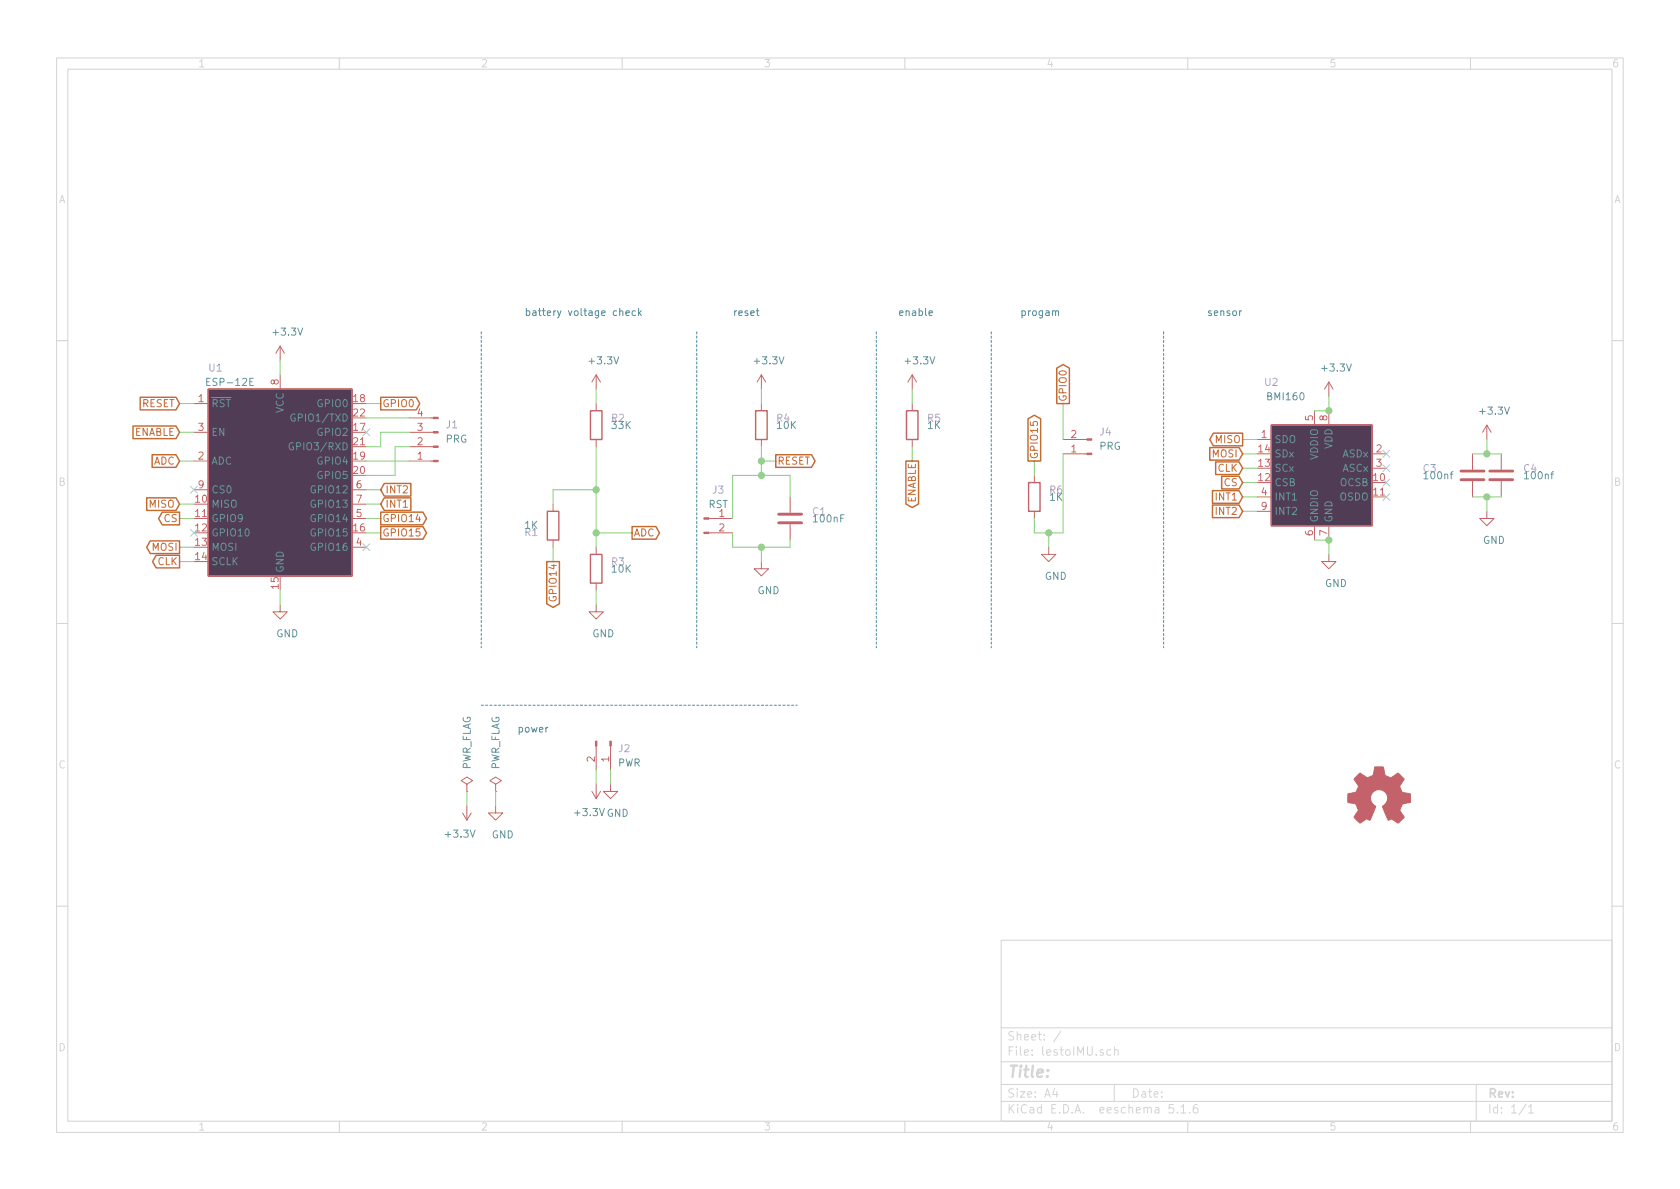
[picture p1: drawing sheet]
EESchema Schematic File Version 4
EELAYER 30 0
EELAYER END
$Descr A4 11693 8268
encoding utf-8
Sheet 1 1
Title ""
Date ""
Rev ""
Comp ""
Comment1 ""
Comment2 ""
Comment3 ""
Comment4 ""
$EndDescr
$Comp
L Device:R R5
U 1 1
P 6350 2950
F 0 "R5" H 6450 3000 50  0000 L CNN
F 1 "1K" H 6450 2950 50  0000 L CNN
F 2 "Resistor_SMD:R_0402_1005Metric" V 6280 2950 50  0001 C CNN
F 3 "~" H 6350 2950 50  0001 C CNN
	1    6350 2950
	1    0    0    -1  
$EndComp
$Comp
L Device:R R4
U 1 1
P 5300 2950
F 0 "R4" H 5400 3000 50  0000 L CNN
F 1 "10K" H 5400 2950 50  0000 L CNN
F 2 "Resistor_SMD:R_0402_1005Metric" V 5230 2950 50  0001 C CNN
F 3 "~" H 5300 2950 50  0001 C CNN
	1    5300 2950
	1    0    0    -1  
$EndComp
Wire Wire Line
	5500 3300 5500 3450
Wire Wire Line
	5500 3800 5500 3750
$Comp
L power:GND #PWR0101
U 1 1
P 1950 4200
F 0 "#PWR0101" H 1950 3950 50  0001 C CNN
F 1 "GND" H 2000 4000 50  0000 C CNN
F 2 "" H 1950 4200 50  0001 C CNN
F 3 "" H 1950 4200 50  0001 C CNN
	1    1950 4200
	1    0    0    -1  
$EndComp
$Comp
L power:+3.3V #PWR0102
U 1 1
P 1950 2500
F 0 "#PWR0102" H 1950 2350 50  0001 C CNN
F 1 "+3.3V" H 2000 2700 50  0000 C CNN
F 2 "" H 1950 2500 50  0001 C CNN
F 3 "" H 1950 2500 50  0001 C CNN
	1    1950 2500
	1    0    0    -1  
$EndComp
$Comp
L Device:R R6
U 1 1
P 7200 3450
F 0 "R6" H 7300 3500 50  0000 L CNN
F 1 "1K" H 7300 3450 50  0000 L CNN
F 2 "Resistor_SMD:R_0402_1005Metric" V 7130 3450 50  0001 C CNN
F 3 "~" H 7200 3450 50  0001 C CNN
	1    7200 3450
	1    0    0    -1  
$EndComp
Wire Wire Line
	7200 3600 7200 3700
Wire Wire Line
	2650 3100 2650 3000
Wire Wire Line
	2650 3000 2850 3000
Wire Wire Line
	2750 3300 2750 3100
Wire Wire Line
	2750 3100 2850 3100
$Comp
L Connector:Conn_01x04_Male J1
U 1 1
P 3050 3100
F 0 "J1" H 3000 2950 50  0000 R CNN
F 1 "PRG" H 3000 3050 50  0000 R CNN
F 2 "Connector_PinHeader_1.00mm:PinHeader_1x04_P1.00mm_Vertical" H 3050 3100 50  0001 C CNN
F 3 "~" H 3050 3100 50  0001 C CNN
	1    3050 3100
	-1   0    0    1   
$EndComp
$Comp
L Device:R R2
U 1 1
P 4150 2950
F 0 "R2" H 4250 3000 50  0000 L CNN
F 1 "33K" H 4250 2950 50  0000 L CNN
F 2 "Resistor_SMD:R_0402_1005Metric" V 4080 2950 50  0001 C CNN
F 3 "~" H 4150 2950 50  0001 C CNN
	1    4150 2950
	1    0    0    -1  
$EndComp
$Comp
L Device:R R3
U 1 1
P 4150 3950
F 0 "R3" H 4250 4000 50  0000 L CNN
F 1 "10K" H 4250 3950 50  0000 L CNN
F 2 "Resistor_SMD:R_0402_1005Metric" V 4080 3950 50  0001 C CNN
F 3 "~" H 4150 3950 50  0001 C CNN
	1    4150 3950
	1    0    0    -1  
$EndComp
$Comp
L power:+3.3V #PWR0103
U 1 1
P 4150 2700
F 0 "#PWR0103" H 4150 2550 50  0001 C CNN
F 1 "+3.3V" H 4200 2900 50  0000 C CNN
F 2 "" H 4150 2700 50  0001 C CNN
F 3 "" H 4150 2700 50  0001 C CNN
	1    4150 2700
	1    0    0    -1  
$EndComp
Wire Wire Line
	4150 2800 4150 2700
Wire Wire Line
	4150 4200 4150 4100
Text GLabel 1250 3200 0    50   Input ~ 0
ADC
$Comp
L Device:C C1
U 1 1
P 5500 3600
F 0 "C1" H 5650 3650 50  0000 L CNN
F 1 "100nF" H 5650 3600 50  0000 L CNN
F 2 "Capacitor_SMD:C_0402_1005Metric" H 5538 3450 50  0001 C CNN
F 3 "~" H 5500 3600 50  0001 C CNN
	1    5500 3600
	1    0    0    -1  
$EndComp
Wire Wire Line
	1250 3200 1350 3200
$Comp
L power:+3.3V #PWR0104
U 1 1
P 5300 2700
F 0 "#PWR0104" H 5300 2550 50  0001 C CNN
F 1 "+3.3V" H 5350 2900 50  0000 C CNN
F 2 "" H 5300 2700 50  0001 C CNN
F 3 "" H 5300 2700 50  0001 C CNN
	1    5300 2700
	1    0    0    -1  
$EndComp
Wire Wire Line
	5300 2800 5300 2700
Wire Wire Line
	5100 3800 5300 3800
$Comp
L power:GND #PWR0105
U 1 1
P 5300 3900
F 0 "#PWR0105" H 5300 3650 50  0001 C CNN
F 1 "GND" H 5350 3700 50  0000 C CNN
F 2 "" H 5300 3900 50  0001 C CNN
F 3 "" H 5300 3900 50  0001 C CNN
	1    5300 3900
	1    0    0    -1  
$EndComp
Wire Wire Line
	5300 3900 5300 3800
Connection ~ 5300 3800
Wire Wire Line
	5300 3800 5500 3800
Wire Wire Line
	5100 3300 5300 3300
Wire Wire Line
	5300 3300 5300 3200
Connection ~ 5300 3300
Wire Wire Line
	5300 3300 5500 3300
Text GLabel 5400 3200 2    50   Output ~ 0
RESET
Wire Wire Line
	5400 3200 5300 3200
Connection ~ 5300 3200
Wire Wire Line
	5300 3200 5300 3100
Text GLabel 1250 2800 0    50   Input ~ 0
RESET
Text GLabel 1250 3000 0    50   Input ~ 0
ENABLE
Wire Wire Line
	1250 2800 1350 2800
Wire Wire Line
	1250 3000 1350 3000
Text GLabel 6350 3200 3    50   Output ~ 0
ENABLE
$Comp
L power:+3.3V #PWR0106
U 1 1
P 6350 2700
F 0 "#PWR0106" H 6350 2550 50  0001 C CNN
F 1 "+3.3V" H 6400 2900 50  0000 C CNN
F 2 "" H 6350 2700 50  0001 C CNN
F 3 "" H 6350 2700 50  0001 C CNN
	1    6350 2700
	1    0    0    -1  
$EndComp
Wire Wire Line
	6350 3100 6350 3200
Wire Wire Line
	6350 2700 6350 2800
Wire Wire Line
	7200 3700 7300 3700
$Comp
L power:GND #PWR0107
U 1 1
P 7300 3800
F 0 "#PWR0107" H 7300 3550 50  0001 C CNN
F 1 "GND" H 7350 3600 50  0000 C CNN
F 2 "" H 7300 3800 50  0001 C CNN
F 3 "" H 7300 3800 50  0001 C CNN
	1    7300 3800
	1    0    0    -1  
$EndComp
Wire Wire Line
	7300 3800 7300 3700
Connection ~ 7300 3700
Wire Wire Line
	7300 3700 7400 3700
Text GLabel 7400 2800 1    50   Output ~ 0
GPIO0
Text GLabel 7200 3200 1    50   Output ~ 0
GPIO15
Wire Wire Line
	7200 3300 7200 3200
Text GLabel 2650 3700 2    50   Output ~ 0
GPIO15
Text GLabel 2650 2800 2    50   Output ~ 0
GPIO0
Wire Wire Line
	2550 2800 2650 2800
Wire Wire Line
	2550 3700 2650 3700
Wire Wire Line
	2550 2900 2850 2900
Wire Wire Line
	2550 3100 2650 3100
Wire Wire Line
	2550 3200 2850 3200
Wire Wire Line
	2750 3300 2550 3300
Wire Wire Line
	1950 2600 1950 2500
$Comp
L power:GND #PWR0110
U 1 1
P 4150 4200
F 0 "#PWR0110" H 4150 3950 50  0001 C CNN
F 1 "GND" H 4200 4000 50  0000 C CNN
F 2 "" H 4150 4200 50  0001 C CNN
F 3 "" H 4150 4200 50  0001 C CNN
	1    4150 4200
	1    0    0    -1  
$EndComp
$Comp
L Connector:Conn_01x02_Male J2
U 1 1
P 4250 5150
F 0 "J2" V 4300 5200 50  0000 L CNN
F 1 "PWR" V 4400 5200 50  0000 L CNN
F 2 "Connector_PinHeader_1.00mm:PinHeader_1x02_P1.00mm_Vertical" H 4250 5150 50  0001 C CNN
F 3 "~" H 4250 5150 50  0001 C CNN
	1    4250 5150
	0    1    1    0   
$EndComp
$Comp
L power:GND #PWR0112
U 1 1
P 4250 5450
F 0 "#PWR0112" H 4250 5200 50  0001 C CNN
F 1 "GND" H 4300 5250 50  0000 C CNN
F 2 "" H 4250 5450 50  0001 C CNN
F 3 "" H 4250 5450 50  0001 C CNN
	1    4250 5450
	1    0    0    -1  
$EndComp
Wire Wire Line
	4150 5350 4150 5450
Wire Wire Line
	4250 5350 4250 5450
Wire Notes Line
	3350 2300 3350 4500
Wire Notes Line
	4850 2300 4850 4500
Wire Notes Line
	6100 2300 6100 4500
Wire Notes Line
	6900 2300 6900 4500
Wire Notes Line
	8100 2300 8100 4500
Wire Notes Line
	3350 4900 5550 4900
Text Notes 3650 2200 0    50   ~ 0
battery voltage check
Text Notes 5100 2200 0    50   ~ 0
reset
Text Notes 6250 2200 0    50   ~ 0
enable
Text Notes 7100 2200 0    50   ~ 0
progam
Text Notes 8400 2200 0    50   ~ 0
sensor
Text Notes 3600 5100 0    50   ~ 0
power
Text GLabel 1250 3800 0    50   Output ~ 0
MOSI
Text GLabel 1250 3500 0    50   Input ~ 0
MISO
Text GLabel 1250 3900 0    50   Output ~ 0
CLK
Text GLabel 1250 3600 0    50   Output ~ 0
CS
Wire Wire Line
	1250 3900 1350 3900
Wire Wire Line
	1350 3800 1250 3800
Wire Wire Line
	1250 3500 1350 3500
$Comp
L Device:C C3
U 1 1
P 10250 3300
F 0 "C3" H 9900 3350 50  0000 L CNN
F 1 "100nf" H 9900 3300 50  0000 L CNN
F 2 "Capacitor_SMD:C_0402_1005Metric" H 10288 3150 50  0001 C CNN
F 3 "~" H 10250 3300 50  0001 C CNN
	1    10250 3300
	1    0    0    -1  
$EndComp
$Comp
L Device:C C4
U 1 1
P 10450 3300
F 0 "C4" H 10600 3350 50  0000 L CNN
F 1 "100nf" H 10600 3300 50  0000 L CNN
F 2 "Capacitor_SMD:C_0402_1005Metric" H 10488 3150 50  0001 C CNN
F 3 "~" H 10450 3300 50  0001 C CNN
	1    10450 3300
	1    0    0    -1  
$EndComp
$Comp
L power:+3.3V #PWR0115
U 1 1
P 10350 3050
F 0 "#PWR0115" H 10350 2900 50  0001 C CNN
F 1 "+3.3V" H 10400 3250 50  0000 C CNN
F 2 "" H 10350 3050 50  0001 C CNN
F 3 "" H 10350 3050 50  0001 C CNN
	1    10350 3050
	1    0    0    -1  
$EndComp
$Comp
L power:GND #PWR0116
U 1 1
P 10350 3550
F 0 "#PWR0116" H 10350 3300 50  0001 C CNN
F 1 "GND" H 10400 3350 50  0000 C CNN
F 2 "" H 10350 3550 50  0001 C CNN
F 3 "" H 10350 3550 50  0001 C CNN
	1    10350 3550
	1    0    0    -1  
$EndComp
NoConn ~ 1350 3700
NoConn ~ 2550 3000
$Comp
L Connector:Conn_01x02_Male J3
U 1 1
P 4900 3600
F 0 "J3" H 5000 3800 50  0000 C CNN
F 1 "RST" H 5000 3700 50  0000 C CNN
F 2 "Connector_PinHeader_1.00mm:PinHeader_1x02_P1.00mm_Vertical" H 4900 3600 50  0001 C CNN
F 3 "~" H 4900 3600 50  0001 C CNN
	1    4900 3600
	1    0    0    -1  
$EndComp
$Comp
L Connector:Conn_01x02_Male J4
U 1 1
P 7600 3150
F 0 "J4" H 7550 3000 50  0000 R CNN
F 1 "PRG" H 7550 3100 50  0000 R CNN
F 2 "Connector_PinHeader_1.00mm:PinHeader_1x02_P1.00mm_Vertical" H 7600 3150 50  0001 C CNN
F 3 "~" H 7600 3150 50  0001 C CNN
	1    7600 3150
	-1   0    0    1   
$EndComp
Wire Wire Line
	7400 2800 7400 3050
Wire Wire Line
	7400 3150 7400 3700
Wire Wire Line
	5100 3300 5100 3600
Wire Wire Line
	5100 3700 5100 3800
Text GLabel 2650 3600 2    50   Output ~ 0
GPIO14
Wire Wire Line
	2550 3600 2650 3600
Wire Wire Line
	10250 3450 10350 3450
Wire Wire Line
	10250 3150 10350 3150
Wire Wire Line
	10350 3150 10350 3050
Connection ~ 10350 3150
Wire Wire Line
	10350 3150 10450 3150
Wire Wire Line
	10350 3450 10350 3550
Connection ~ 10350 3450
Wire Wire Line
	10350 3450 10450 3450
Wire Wire Line
	4150 3700 4150 3800
Connection ~ 4150 3700
Wire Wire Line
	4400 3700 4150 3700
Text GLabel 3850 3900 3    50   Output ~ 0
GPIO14
Wire Wire Line
	3850 3900 3850 3800
Wire Wire Line
	3850 3500 3850 3400
$Comp
L Device:R R1
U 1 1
P 3850 3650
F 0 "R1" H 3950 3700 50  0000 L CNN
F 1 "1K" H 3950 3650 50  0000 L CNN
F 2 "Resistor_SMD:R_0402_1005Metric" V 3780 3650 50  0001 C CNN
F 3 "~" H 3850 3650 50  0001 C CNN
	1    3850 3650
	-1   0    0    1   
$EndComp
Text GLabel 4400 3700 2    50   Output ~ 0
ADC
Wire Wire Line
	8750 3350 8650 3350
Wire Wire Line
	8750 3050 8650 3050
Wire Wire Line
	8750 3250 8650 3250
Wire Wire Line
	8750 3150 8650 3150
Text GLabel 8650 3350 0    50   Input ~ 0
CS
Text GLabel 8650 3250 0    50   Input ~ 0
CLK
Text GLabel 8650 3150 0    50   Input ~ 0
MOSI
Text GLabel 8650 3050 0    50   Output ~ 0
MISO
$Comp
L Sensor_Motion:BMI160 U2
U 1 1
P 9250 3250
F 0 "U2" H 8850 3850 50  0000 C CNN
F 1 "BMI160" H 8950 3750 50  0000 C CNN
F 2 "Package_LGA:Bosch_LGA-14_3x2.5mm_P0.5mm" H 9250 3250 50  0001 C CNN
F 3 "https://ae-bst.resource.bosch.com/media/_tech/media/datasheets/BST-BMI160-DS000.pdf" H 8550 4100 50  0001 C CNN
	1    9250 3250
	1    0    0    -1  
$EndComp
Text GLabel 8650 3450 0    50   Input ~ 0
INT1
Text GLabel 8650 3550 0    50   Input ~ 0
INT2
Wire Wire Line
	8750 3450 8650 3450
Wire Wire Line
	8650 3550 8750 3550
$Comp
L power:GND #PWR0109
U 1 1
P 9250 3850
F 0 "#PWR0109" H 9250 3600 50  0001 C CNN
F 1 "GND" H 9300 3650 50  0000 C CNN
F 2 "" H 9250 3850 50  0001 C CNN
F 3 "" H 9250 3850 50  0001 C CNN
	1    9250 3850
	1    0    0    -1  
$EndComp
NoConn ~ 9650 3150
NoConn ~ 9650 3250
NoConn ~ 9650 3350
NoConn ~ 9650 3450
$Comp
L power:+3.3V #PWR0108
U 1 1
P 9250 2750
F 0 "#PWR0108" H 9250 2600 50  0001 C CNN
F 1 "+3.3V" H 9300 2950 50  0000 C CNN
F 2 "" H 9250 2750 50  0001 C CNN
F 3 "" H 9250 2750 50  0001 C CNN
	1    9250 2750
	1    0    0    -1  
$EndComp
Wire Wire Line
	9150 2850 9250 2850
Wire Wire Line
	9250 2850 9250 2750
Connection ~ 9250 2850
Text GLabel 2650 3500 2    50   Input ~ 0
INT1
Text GLabel 2650 3400 2    50   Input ~ 0
INT2
Wire Wire Line
	2550 3400 2650 3400
Wire Wire Line
	2650 3500 2550 3500
Wire Wire Line
	1950 4100 1950 4200
Wire Wire Line
	1350 3600 1250 3600
NoConn ~ 1350 3400
Wire Wire Line
	9150 3750 9250 3750
Wire Wire Line
	9250 3850 9250 3750
Connection ~ 9250 3750
$Comp
L power:PWR_FLAG #FLG0101
U 1 1
P 3250 5500
F 0 "#FLG0101" H 3250 5575 50  0001 C CNN
F 1 "PWR_FLAG" V 3250 5650 50  0000 L CNN
F 2 "" H 3250 5500 50  0001 C CNN
F 3 "~" H 3250 5500 50  0001 C CNN
	1    3250 5500
	1    0    0    -1  
$EndComp
$Comp
L power:PWR_FLAG #FLG0102
U 1 1
P 3450 5500
F 0 "#FLG0102" H 3450 5575 50  0001 C CNN
F 1 "PWR_FLAG" V 3450 5650 50  0000 L CNN
F 2 "" H 3450 5500 50  0001 C CNN
F 3 "~" H 3450 5500 50  0001 C CNN
	1    3450 5500
	1    0    0    -1  
$EndComp
$Comp
L power:GND #PWR0113
U 1 1
P 3450 5600
F 0 "#PWR0113" H 3450 5350 50  0001 C CNN
F 1 "GND" H 3500 5400 50  0000 C CNN
F 2 "" H 3450 5600 50  0001 C CNN
F 3 "" H 3450 5600 50  0001 C CNN
	1    3450 5600
	1    0    0    -1  
$EndComp
$Comp
L power:+3.3V #PWR0114
U 1 1
P 3250 5600
F 0 "#PWR0114" H 3250 5450 50  0001 C CNN
F 1 "+3.3V" H 3300 5800 50  0000 C CNN
F 2 "" H 3250 5600 50  0001 C CNN
F 3 "" H 3250 5600 50  0001 C CNN
	1    3250 5600
	-1   0    0    1   
$EndComp
Wire Wire Line
	3250 5600 3250 5500
Wire Wire Line
	3450 5500 3450 5600
Wire Wire Line
	4150 3400 3850 3400
Wire Wire Line
	4150 3100 4150 3400
Wire Wire Line
	4150 3400 4150 3700
Connection ~ 4150 3400
$Comp
L power:+3.3V #PWR0111
U 1 1
P 4150 5450
F 0 "#PWR0111" H 4150 5300 50  0001 C CNN
F 1 "+3.3V" H 4200 5650 50  0000 C CNN
F 2 "" H 4150 5450 50  0001 C CNN
F 3 "" H 4150 5450 50  0001 C CNN
	1    4150 5450
	-1   0    0    1   
$EndComp
$Comp
L RF_Module:ESP-12E U1
U 1 1
P 1950 3400
F 0 "U1" H 1500 4250 50  0000 C CNN
F 1 "ESP-12E" H 1600 4150 50  0000 C CNN
F 2 "RF_Module:ESP-12E" H 1950 3400 50  0001 C CNN
F 3 "http://wiki.ai-thinker.com/_media/esp8266/esp8266_series_modules_user_manual_v1.1.pdf" H 1600 3500 50  0001 C CNN
	1    1950 3400
	1    0    0    -1  
$EndComp
NoConn ~ 2550 3800
$Comp
L Graphic:Logo_Open_Hardware_Small LOGO1
U 1 1
P 9600 5550
F 0 "LOGO1" H 9600 5825 50  0001 C CNN
F 1 "Logo_Open_Hardware_Small" H 9600 5325 50  0001 C CNN
F 2 "Symbol:OSHW-Logo2_7.3x6mm_SilkScreen" H 9600 5550 50  0001 C CNN
F 3 "~" H 9600 5550 50  0001 C CNN
	1    9600 5550
	1    0    0    -1  
$EndComp
$EndSCHEMATC
